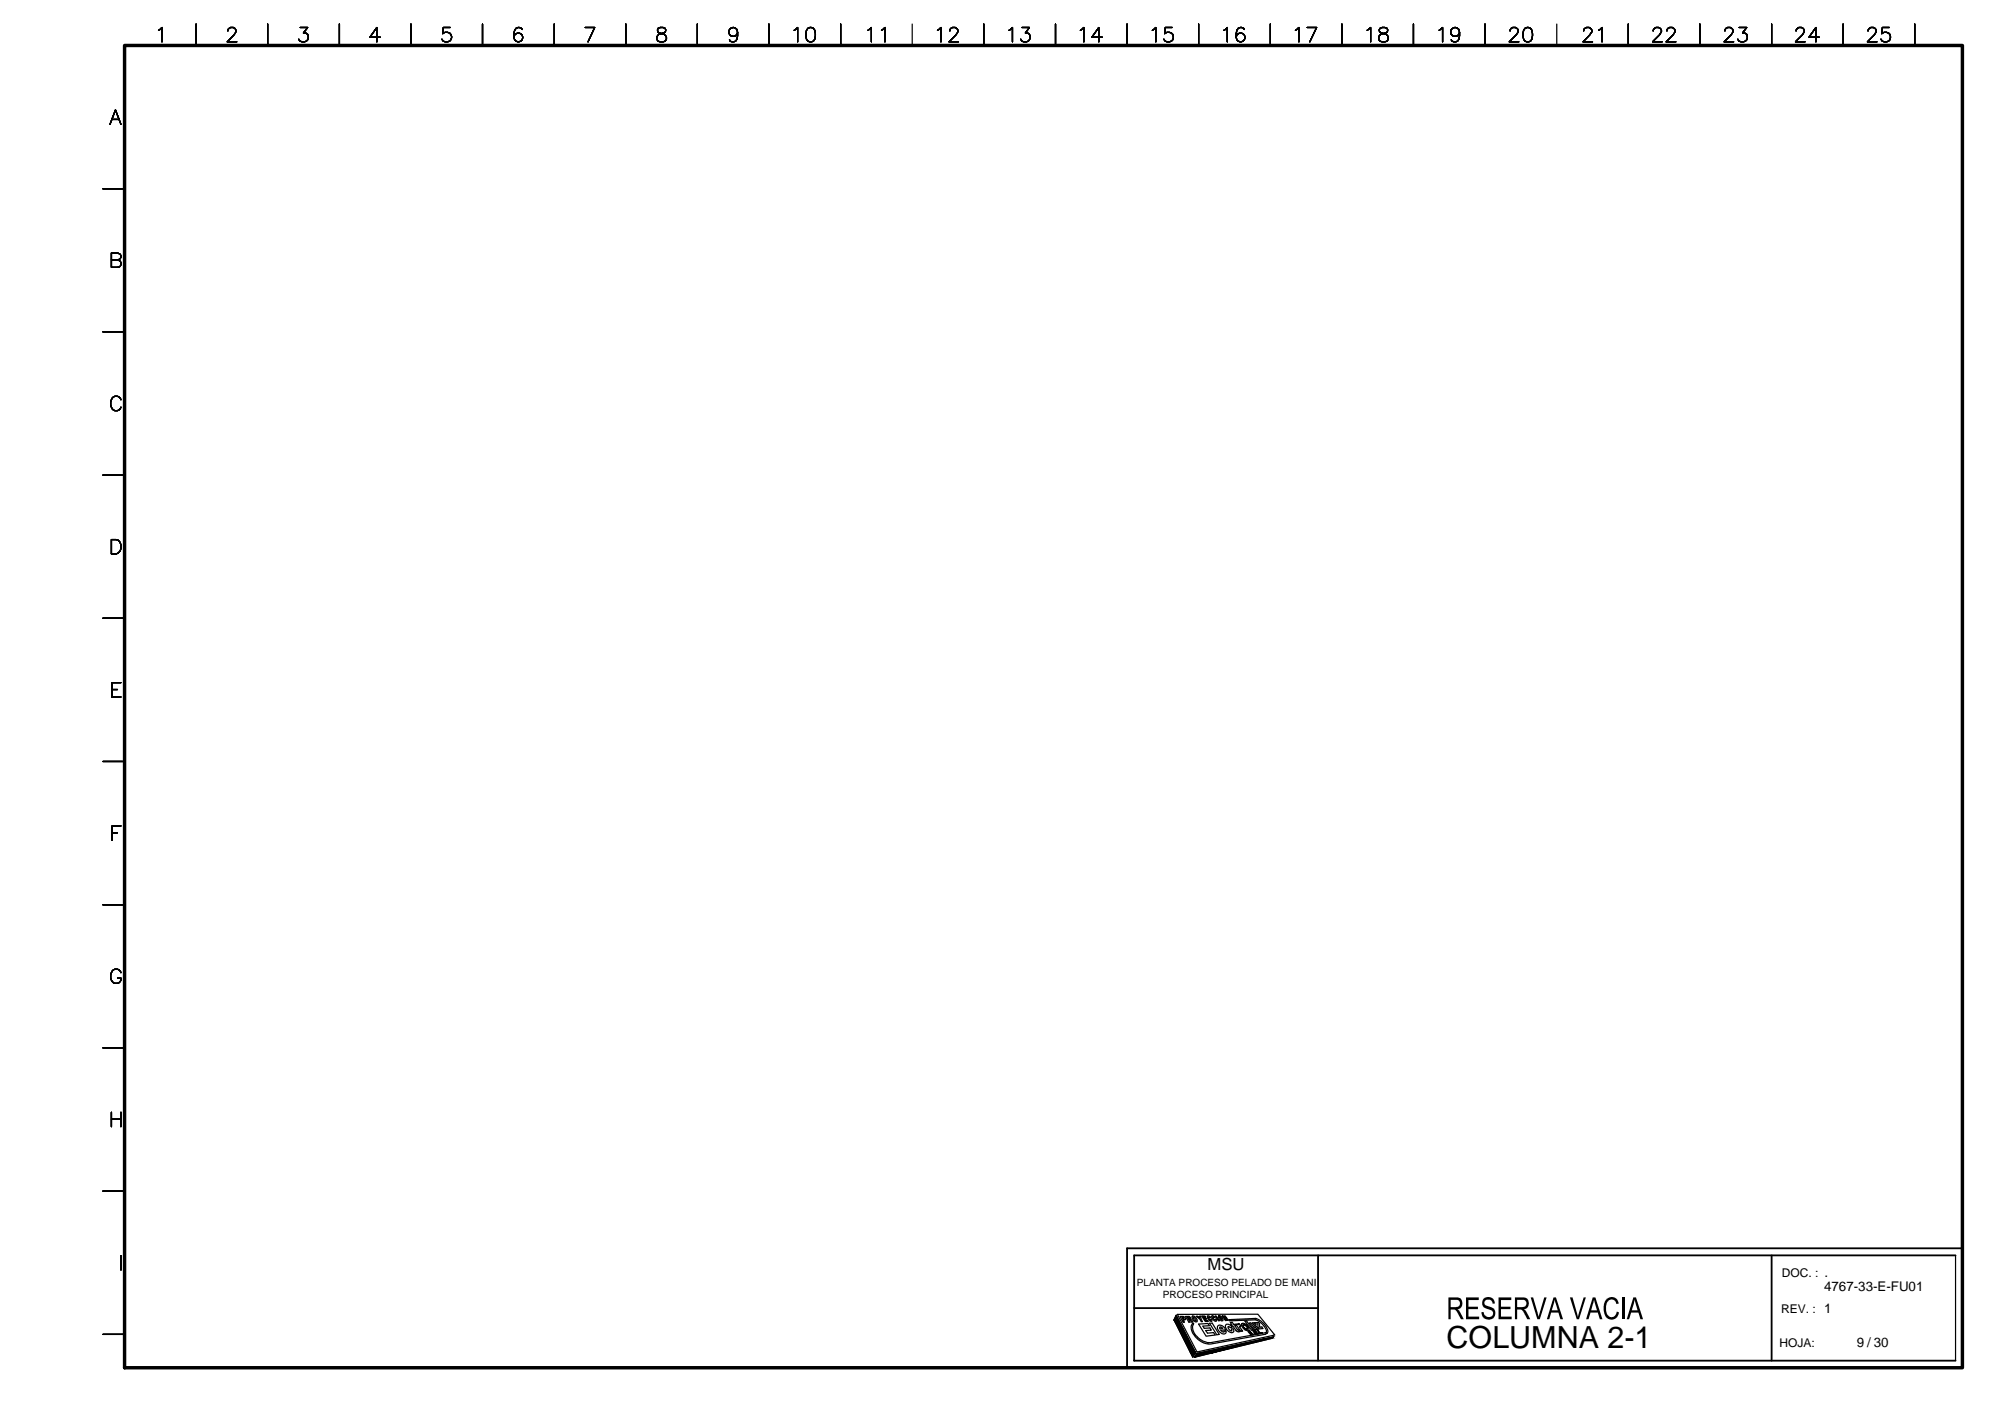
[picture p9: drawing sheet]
<svg xmlns="http://www.w3.org/2000/svg" width="420mm" height="297mm" viewBox="0 0 420 297" stroke-linecap="round" stroke-linejoin="round" font-family="sans-serif">
<path d="M237.5 274h38.6M276.1 263v22M371.1 263v22M409.6 263h-172.1v22h172.1M411 261.5h-174.9v25" fill="none" stroke="#000" stroke-width=".38"/>
<g fill="none" stroke="#000" stroke-width=".25">
<path d="M33.2 6.4l.7-.6v3M41.1 5v4.5M47.7 6.5a.73 .73 0 0 1 .6-.7h.6a.74 .74 0 0 1 .4 1.1l-1.7 1.9h2M56.1 5v4.5M62.9 5.8h1.5l-.8 1.1a.96 .96 0 0 1 1 1.1 .96 .96 0 0 1-1.3 .8l-.4-.2-.3-.4M71.1 5v4.5M79.6 7.8h-2.1l1.4-2v3M86.1 5v4.5M94.3 5.8h-1.4l-.2 1.3a1.07 1.07 0 0 1 1.6 0 1.07 1.07 0 0 1-.2 1.6 1.07 1.07 0 0 1-1.5-.5M101.1 5v4.5M109.4 6.2a.85 .85 0 0 0-1.3-.3 2.17 2.17 0 0 0 0 2.7 .93 .93 0 0 0 1.3-.4 .93 .93 0 0 0-.7-1.3 .93 .93 0 0 0-1.1 .9M116.1 5v4.5"/>
<path d="M122.6 5.8h2l-1.4 3M131.1 5v4.5M137.9 5.9a.6 .6 0 0 0 .2 1 1.3 1.3 0 0 1 1.5 1.3 1.07 1.07 0 0 1-1.2 .6 1.07 1.07 0 0 1-.8-1l.4-.6a1.67 1.67 0 0 0 1.4-.7v-.3a1.08 1.08 0 0 0-1.5-.3zM146.1 5v4.5M154.5 6.8a.94 .94 0 0 1-1.3 .7 .94 .94 0 0 1-.3-1.5 .94 .94 0 0 1 1.5 .2 2.84 2.84 0 0 1-.3 2.4 .88 .88 0 0 1-1.3-.3M161.1 5v4.5M166.3 6.4l.8-.6v3M169.2 5.9a.94 .94 0 0 1 1.5 .5 2.57 2.57 0 0 1-.3 2.2 1.02 1.02 0 0 1-1.5-.4 2.57 2.57 0 0 1 .3-2.3zM176.1 5v4.5M181.8 6.4l.7-.6v3M184.6 6.4l.7-.6v3M191.1 5v4.5"/>
<path d="M196.4 6.4l.7-.6v3M198.9 6.5a.73 .73 0 0 1 .6-.7h.6a.74 .74 0 0 1 .4 1.1l-1.7 1.9h2M206.1 5v4.5M211.3 6.4l.8-.6v3M214.1 5.8h1.5l-.8 1.1a.97 .97 0 0 1 1 1.1 .97 .97 0 0 1-1.3 .8l-.4-.2-.3-.4M221.1 5v4.5M226.3 6.4l.7-.6v3M230.9 7.8h-2.2l1.4-2v3M236.1 5v4.5M241.4 6.4l.7-.6v3M245.5 5.8h-1.4l-.2 1.3a1.05 1.05 0 0 1 1.6 0 1.05 1.05 0 0 1-.2 1.6 1.05 1.05 0 0 1-1.5-.5M251.1 5v4.5"/>
<path d="M256.3 6.4l.8-.6v3M260.6 6.2a.84 .84 0 0 0-1.3-.3 2.77 2.77 0 0 0-.2 2.4 .93 .93 0 0 0 1.5 .2 .93 .93 0 0 0-.4-1.5 .93 .93 0 0 0-1.3 .8M266.1 5v4.5M271.3 6.4l.7-.6v3M273.8 5.8h2l-1.5 3M281.1 5v4.5M286.4 6.4l.7-.6v3M289.1 5.9l-.2 .6a1.88 1.88 0 0 0 1.4 .7 .82 .82 0 0 1 .5 .9 .82 .82 0 0 1-.8 .7h-.5a.85 .85 0 0 1-.8-.9 .85 .85 0 0 1 .9-.8l.6-.2a.6 .6 0 0 0 .3-1l-.5-.1zM296.1 5v4.5M301.4 6.4l.7-.6v3M305.7 6.8a.94 .94 0 0 1-1.3 .7 .94 .94 0 0 1-.3-1.5 .94 .94 0 0 1 1.5 .2 2.84 2.84 0 0 1-.3 2.4 .94 .94 0 0 1-1.3-.3M311 5v4.5"/>
<path d="M316.3 6.5a.73 .73 0 0 1 .5-.7h.6a.74 .74 0 0 1 .5 1.1l-1.8 1.9h2M319.4 5.9a.94 .94 0 0 1 1.5 .5 2.57 2.57 0 0 1-.3 2.2 1.02 1.02 0 0 1-1.5-.4 2.57 2.57 0 0 1 .3-2.3zM326.1 5v4.5M331.7 6.5a.71 .71 0 0 1 .6-.7 .93 .93 0 0 1 1.1 .6v.2l-.4 .7-1.4 1.5h2M334.8 6.4l.7-.6v3M341.1 5v4.5M346.3 6.5v-.1a.93 .93 0 0 1 1.1-.6 .74 .74 0 0 1 .4 1.1l-1.7 1.9h2M349.1 6.5a.73 .73 0 0 1 .6-.7h.6a.74 .74 0 0 1 .4 1.1l-1.7 1.9h2M356 5v4.5M361.3 6.5a.73 .73 0 0 1 .5-.7h.6a.74 .74 0 0 1 .5 1.1l-1.8 1.9h2M364.3 5.8h1.6l-.9 1.1a.96 .96 0 0 1 1 1.1 .96 .96 0 0 1-1.3 .8l-.4-.2-.3-.4M371.1 5v4.5"/>
<path d="M376.2 6.5v-.1a.93 .93 0 0 1 1.1-.6 .74 .74 0 0 1 .5 1.1l-1.7 1.9h2M381.1 7.8h-2.2l1.4-2v3M386.1 5v4.5M391.3 6.5v-.1a.93 .93 0 0 1 1.1-.6 .74 .74 0 0 1 .4 1.1l-1.7 1.9h2M395.7 5.8h-1.4l-.2 1.3a1.05 1.05 0 0 1 1.6 0 1.05 1.05 0 0 1-.2 1.6 1.05 1.05 0 0 1-1.5-.5M401 5v4.5M21.6 39.5h4.5M23 26l1.2-3 1.1 3M23.5 25h1.4M23.3 54.4l1.7-.1a.68 .68 0 0 0 0-1.1l-.4-.2h-1.3v3l1.7-.1a.8 .8 0 0 0 .3-.9 .8 .8 0 0 0-.7-.6M21.6 69.5h4.5M21.6 99.5h4.5"/>
<path d="M25.3 83.7a1.11 1.11 0 0 0-1.2-.7 1.11 1.11 0 0 0-.9 1.2 1.34 1.34 0 0 0 .3 1.4 1.34 1.34 0 0 0 1.4 .3l.4-.6M23.3 113h1a1.6 1.6 0 0 1 1.1 1.5 1.6 1.6 0 0 1-1.1 1.5h-1zM21.6 129.5h4.5M21.6 159.5h4.5M23.5 144.4h1.1M25.3 143h-1.8v3h1.8M23.5 174.5h1.1M25.3 173h-1.8v3M21.6 189.5h4.5M21.6 219.5h4.5M25.3 203.8a1.11 1.11 0 0 0-1.2-.8 1.11 1.11 0 0 0-.9 1.2 1.32 1.32 0 0 0 .3 1.4 1.32 1.32 0 0 0 1.4 .3l.4-.6v-.4h-.7M23.3 233v3"/>
<path d="M23.3 234.4h2M25.3 233v3M21.6 249.5h4.5M21.6 279.5h4.5M25.3 263v3M246.4 275.5l4 7.9-.6 .9-3.9-7.8zM246.6 275.3h16.9l3.5 4.4-16.3 3.5zM247.2 275.8h.6a.44 .44 0 0 1 .4 .2 .44 .44 0 0 1-.1 .5h-.3l.3 .5h-.3zM247.5 275.9l.3 .1 .2 .3h-.3zM248.9 275.9l.2 .2M248.9 275.9h-.3l.2 .4h.2M249.1 276.1l-.1 .2"/>
<path d="M249.2 276.4l.4 .5h.3l-.3-.4M249.2 276.4h-.2l.3 .5-.3 .1-.7-1.2h.8l.5 .7M249.7 275.8a.88 .88 0 0 1 1 1.1h-.4l-.4-.4zM249.9 275.9h.1a.67 .67 0 0 1 .5 .8l-.4-.2zM250.6 275.7h.2l.5 .4-.1-.4h.3l.1 .6 .3 .6h-.3l-.3-.5zM251.1 277.4l1.9-.2 .3 .5-1.4 .1 .3 .5 1.2-.1 .3 .4-1.2 .1 .4 .6 1.3-.2 .3 .6-1.9 .2zM251.7 275.7h.7l.1 .2h-.4l.1 .2h.4l.1 .2h-.3l.2 .3h.4l.1 .2h-.7zM253.3 277.2h.6l1.5 2.3-.5 .1zM253.5 275.9v.1M253.5 275.9a.32 .32 0 0 0-.3-.3 .32 .32 0 0 0-.3 .3l.4 .7a.29 .29 0 0 0 .3 .2 .29 .29 0 0 0 .2-.2l-.1-.3M253.5 276l-.3-.2a.67 .67 0 0 0 .4 .8v-.2h.2M254.4 275.9v.1"/>
<path d="M254.4 275.9l-.1-.1a.3 .3 0 0 0-.5-.2 .3 .3 0 0 0 .1 .5l.3 .5a.3 .3 0 0 0 .3 .2 .3 .3 0 0 0 .3-.2l-.1-.3M254.5 276l-.5-.2 .4 .8h.2l-.1-.2h.2M254.5 275.7h.2l.7 .9-.2 .1zM255.1 277.7a1.19 1.19 0 0 1 1.6 .9l-1 .1 .3 .2a.25 .25 0 0 0 .2 .2 .25 .25 0 0 0 .2-.3h.4a.59 .59 0 0 1-.3 .6 .59 .59 0 0 1-.8-.2 1.17 1.17 0 0 1-.6-1.5zM255.3 275.6a.81 .81 0 0 1 .7 1.1 .83 .83 0 0 1-.7-1.1zM255.4 275.8h.1a.64 .64 0 0 1 .4 .7l-.4-.4zM255.5 278h.3l.3 .3-.6 .1zM256 275.7l.2-.1 .6 .5-.4-.4 .2-.1 .7 1h-.2l-.6-.5 .4 .5h-.2zM256.8 277.5a1.06 1.06 0 0 1 1.3 .5l-.4 .1-.3-.2a.42 .42 0 0 0 .1 .7 .24 .24 0 0 0 .2 .2 .24 .24 0 0 0 .3-.2l-.1-.2 .4-.1a.53 .53 0 0 1 0 .8 .53 .53 0 0 1-.8-.1 1.22 1.22 0 0 1-.7-1.5zM258.8 278.7l.7 .3M259.2 278.5l.2 .1M259.2 278.6l-.6-.9h.2l-.2-.3-.2 .1-.3-.5-.4 .1 .3 .4h-.2l.2 .3 .2-.1 .7 1.1"/>
<path d="M259.3 277.5h.1M259.4 278.6l.3 .3-.2 .1M259.5 277.3l-.2 .2-.5-.1 1.1 1.5 .4-.1-.7-.8 .1-.2h.2M259.6 277.3l.3 .4M259.9 277.8h.1M260.2 277.2a1.2 1.2 0 0 1 1.3 1.5 1.25 1.25 0 0 1-1.3-1.4zM260.3 277.6a.71 .71 0 0 1 1 .7 .45 .45 0 0 1-.7-.2zM260.7 276.7h.4l1.3 1.9h-.3zM261.4 278.8h.4l.1 .1h-.3l.1 .1 .4 .1 .3 .3-.1 .3-.4-.1-.1-.2h.3l-.5-.2zM261.7 278.7h.1M261.7 277.2l.3-.1 .9 1.1 .1-.2-.7-.9h.3l1 1.3-.3 .1-.1-.2-.1 .2h-.2l-.3-.1zM262.4 279.5l.2 .1z"/>
<path d="M262.7 278.7l-.2 .1 .2 .2h.2l-.1-.2M262.7 278.7h.1M262.8 277.1l.8-.1 .2 .3v.7h.5l.2 .3-.7 .1-.3-.4v-.7l-.5 .1zM262.9 276.4l.2 .1M262.9 276.5l-5.4 .2-.1-.3 5.5-.2a3.5 3.5 0 0 1 2.6 2.9l-.1 .2M263 279.1h.1M263 278.8v.2M263 278.9l-.1-.2h-.5l.5 .8h.2l-.2-.4M263 279l.5 .4-.2 .1-.2-.3M263.1 276.5a3.6 3.6 0 0 1 2.2 2.5l-.2 .1M263.2 278.5l1.1 .8-.5 .1zM263.4 279.3l.2 .1z"/>
<path d="M264.2 279.1l.2 .2zM265.1 279.1l-11.3 2.1a3.6 3.6 0 0 1-4-3.5l.2-.4-.2-.1a2.39 2.39 0 0 0 .5 2.8 3.9 3.9 0 0 0 3.7 1.5l11.1-2M265.4 279.3l-.3 .1M409.6 263v22M250.7 283.5l16.1-3.5-.5 .4-16.1 3.9zM253.2 281.2h.1"/>
</g>
<path d="M26.1 9.5h384.9v277h-384.9z" fill="none" stroke="#000" stroke-width=".72"/>
<g fill="#000" stroke="#000" stroke-width=".21">
<path d="M246.4 275.5l.5 1h-1zM249.4 283.5h.9l-.5 .8zM250.7 283.5h2.8l-3.2 .8zM265.2 280.4l1.6-.4-.5 .4z"/>
<path d="M245.9 276.5l4.5 6.9-3.5-6.9zM245.9 276.5l4.5 6.9h-1z"/>
<path d="M250.2 284.3h.1zM250.7 283.5l-.4 .8h-.1z"/>
<path d="M249.4 283.4l.9 .1 .1-.1zM249.4 283.4l.9 .1h-.9z"/>
<path d="M253.5 283.5l12.8-3.1h-1.1zM250.7 283.5l14.5-3.1-11.7 3.1z"/>
</g>
<g fill="#000">
<path d="M307.1 271.8h2.6v.5h-2.1v1.4h2v.5h-2v1.6h2.2v.6h-2.7zM310.7 272.1l.8-.4 .9 .1 .6 .7 .1 .5-.5 .1-.1-.5-.4-.3-.9 .1a.73 .73 0 0 0-.2 .8 .73 .73 0 0 0 .8 .4l.7 .3 .6 .5 .1 .9-.2 .5-.4 .5-.5 .1-1-.1-.6-.5-.2-.9 .4-.1 .3 .7 .6 .4 .8-.1 .3-.5a1.24 1.24 0 0 0-1.3-1.1l-.4-.2-.6-.7v-.6zM313.9 271.8h2.6v.5h-2.1v1.4h2v.5h-2v1.6h2.2v.6h-2.7zM320.6 271.8h.5l1.2 4 1.1-4h.5l-1.4 4.6h-.5zM328.8 271.8h.6l1.1 4 1.2-4h.5l-1.5 4.6h-.4zM336.5 272.2l.6-.4 .9-.1 .5 .3 .5 .8 .1 .3-.5 .1-.5-.8-.6-.2-.5 .2-.5 .7-.1 1.5 .2 .6 .3 .5 .6 .2 .5-.1 .4-.3 .2-.8 .5 .2-.3 .9-.8 .6h-.6l-.7-.2-.6-.8-.2-.9v-.9l.2-.9zM339.8 271.8h.5v4.6h-.5z"/>
<path d="M303.4 271.8h2l.6 .3 .3 .7v.7l-.3 .4-.7 .4 .4 .4 .9 1.7h-.6l-.8-1.6-.6-.5h-.8v2.1h-.4zM303.8 272.3v1.5l1.6-.1a.75 .75 0 0 0 .4-.8 .75 .75 0 0 0-.8-.6z"/>
<path d="M317.3 271.8h1.9l.7 .3 .3 .8-.1 .7-.3 .5-.6 .2 .5 .4 .8 1.7h-.6l-.9-1.7-.4-.4h-.8v2.1h-.5zM317.8 272.3v1.5h1.4l.4-.3 .1-.6-.2-.5z"/>
<path d="M325.4 271.8h.5l1.5 4.6h-.6l-.4-1.4h-1.5l-.4 1.4h-.5zM325.6 272.2l-.6 2.3h1.3z"/>
<path d="M333.6 271.8h.6l1.4 4.6h-.5l-.4-1.4h-1.6l-.4 1.4h-.5zM333.9 272.2l-.6 2.3h1.2z"/>
<path d="M342.1 271.8h.6l1.4 4.6h-.5l-.4-1.4h-1.6l-.4 1.4h-.5zM342.4 272.2l-.6 2.3h1.2z"/>
</g>
<text font-size="6.4" x="303" y="282.4">COLUMNA 2-1</text>
<text font-size="3.5" x="252.9" y="265.9">MSU</text>
<g font-size="2.8">
<text x="382.1" y="270.5">4767-33-E-FU01</text>
<text x="388.9" y="282.2">9 / 30</text>
</g>
<g font-size="2.5">
<text x="373.2" y="267.5">DOC. : .</text>
<text x="373.1" y="275">REV. : 1</text>
<text x="372.7" y="282.1">HOJA:</text>
</g>
<g font-size="2.1">
<text x="238.1" y="269.5">PLANTA PROCESO PELADO DE MANI</text>
<text x="243.6" y="271.9">PROCESO PRINCIPAL</text>
</g>
</svg>
